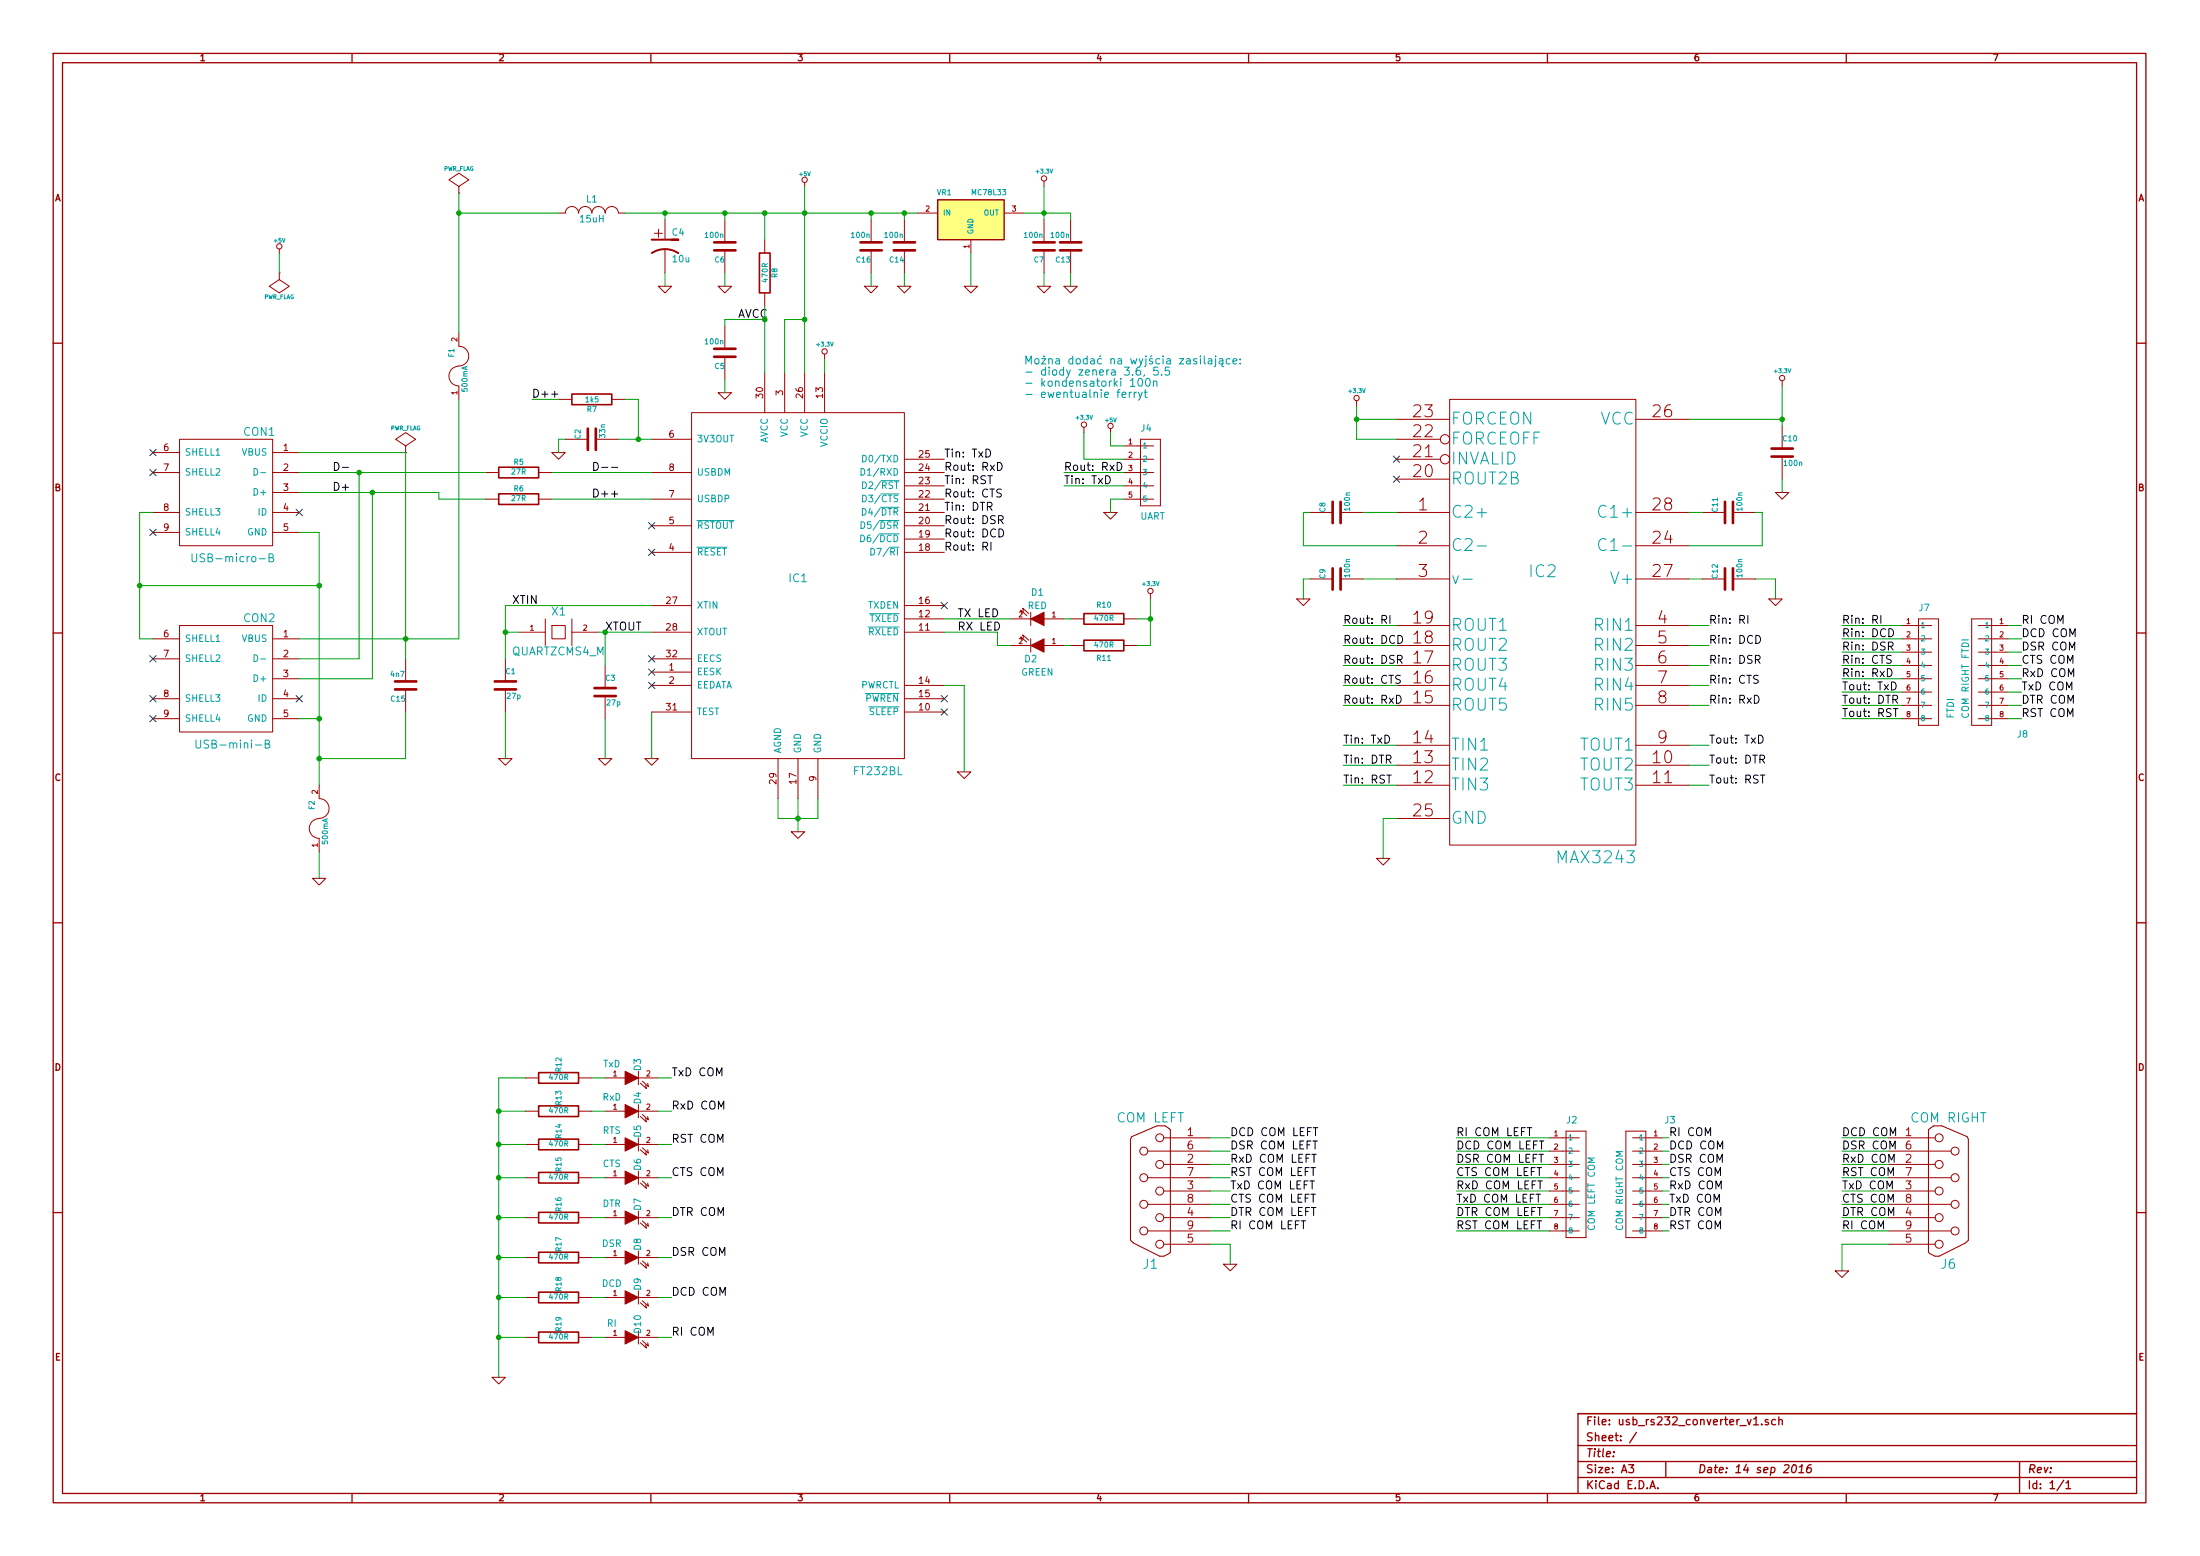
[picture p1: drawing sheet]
EESchema Schematic File Version 2
LIBS:power
LIBS:device
LIBS:transistors
LIBS:conn
LIBS:linear
LIBS:regul
LIBS:74xx
LIBS:cmos4000
LIBS:adc-dac
LIBS:memory
LIBS:xilinx
LIBS:special
LIBS:microcontrollers
LIBS:dsp
LIBS:microchip
LIBS:analog_switches
LIBS:motorola
LIBS:texas
LIBS:intel
LIBS:audio
LIBS:interface
LIBS:digital-audio
LIBS:philips
LIBS:display
LIBS:cypress
LIBS:siliconi
LIBS:opto
LIBS:atmel
LIBS:contrib
LIBS:valves
LIBS:m_edit
LIBS:con-hdrs40
LIBS:con-headers-jp
LIBS:con-usb
LIBS:con-usb-2
LIBS:con-usb-3
LIBS:ftdi
LIBS:ftdi2
LIBS:ftdi3
LIBS:ftdi4
LIBS:ftdichip
LIBS:ftdichip-1
LIBS:ftdichip-2
LIBS:ftdichip-3
LIBS:usb_rs232_converter_v1-cache
EELAYER 27 0
EELAYER END
$Descr A3 16535 11693
encoding utf-8
Sheet 1 1
Title ""
Date "14 sep 2016"
Rev ""
Comp ""
Comment1 ""
Comment2 ""
Comment3 ""
Comment4 ""
$EndDescr
$Comp
L DB9 J6
U 1 1
P 14650 8950
F 0 "J6" H 14650 9500 70  0000 C CNN
F 1 "COM RIGHT" H 14650 8400 70  0000 C CNN
F 2 "" H 14650 8950 60  0000 C CNN
F 3 "" H 14650 8950 60  0000 C CNN
	1    14650 8950
	1    0    0    1   
$EndComp
$Comp
L HDR-1X8-SIP-100 J2
U 1 1
P 11850 8850
F 0 "J2" H 11775 9250 50  0000 L BNN
F 1 "COM LEFT COM" V 12000 8450 50  0000 L BNN
F 2 "con-hdrs40-SIP-100-8V" H 11850 9000 50  0001 C CNN
F 3 "" H 11850 8850 60  0000 C CNN
	1    11850 8850
	1    0    0    -1  
$EndComp
$Comp
L INDUCTOR_SMALL L1
U 1 1
P 4450 1600
F 0 "L1" H 4450 1700 50  0000 C CNN
F 1 "15uH" H 4450 1550 50  0000 C CNN
F 2 "~" H 4450 1600 60  0000 C CNN
F 3 "~" H 4450 1600 60  0000 C CNN
	1    4450 1600
	1    0    0    -1  
$EndComp
$Comp
L LED D2
U 1 1
P 7800 4850
F 0 "D2" H 7850 4950 50  0000 C CNN
F 1 "GREEN" H 7800 5050 50  0000 C CNN
F 2 "~" H 7800 4850 60  0000 C CNN
F 3 "~" H 7800 4850 60  0000 C CNN
	1    7800 4850
	-1   0    0    1   
$EndComp
$Comp
L LED D1
U 1 1
P 7800 4650
F 0 "D1" H 7800 4450 50  0000 C CNN
F 1 "RED" H 7800 4550 50  0000 C CNN
F 2 "~" H 7800 4650 60  0000 C CNN
F 3 "~" H 7800 4650 60  0000 C CNN
	1    7800 4650
	-1   0    0    1   
$EndComp
$Comp
L LED D3
U 1 1
P 4750 8100
F 0 "D3" V 4800 8200 50  0000 C CNN
F 1 "TxD" H 4600 8200 50  0000 C CNN
F 2 "~" H 4750 8100 60  0000 C CNN
F 3 "~" H 4750 8100 60  0000 C CNN
	1    4750 8100
	1    0    0    -1  
$EndComp
$Comp
L C C8
U 1 1
P 10050 3850
F 0 "C8" H 10050 3950 40  0000 L CNN
F 1 "100n" H 10056 3765 40  0000 L CNN
F 2 "~" H 10088 3700 30  0000 C CNN
F 3 "~" H 10050 3850 60  0000 C CNN
	1    10050 3850
	0    -1   -1   0   
$EndComp
$Comp
L C C9
U 1 1
P 10050 4350
F 0 "C9" H 10050 4450 40  0000 L CNN
F 1 "100n" H 10056 4265 40  0000 L CNN
F 2 "~" H 10088 4200 30  0000 C CNN
F 3 "~" H 10050 4350 60  0000 C CNN
	1    10050 4350
	0    -1   -1   0   
$EndComp
$Comp
L C C11
U 1 1
P 13000 3850
F 0 "C11" H 13000 3950 40  0000 L CNN
F 1 "100n" H 13006 3765 40  0000 L CNN
F 2 "~" H 13038 3700 30  0000 C CNN
F 3 "~" H 13000 3850 60  0000 C CNN
	1    13000 3850
	0    -1   -1   0   
$EndComp
$Comp
L C C12
U 1 1
P 13000 4350
F 0 "C12" H 13000 4450 40  0000 L CNN
F 1 "100n" H 13006 4265 40  0000 L CNN
F 2 "~" H 13038 4200 30  0000 C CNN
F 3 "~" H 13000 4350 60  0000 C CNN
	1    13000 4350
	0    -1   -1   0   
$EndComp
$Comp
L C C10
U 1 1
P 13400 3400
F 0 "C10" H 13400 3500 40  0000 L CNN
F 1 "100n" H 13406 3315 40  0000 L CNN
F 2 "~" H 13438 3250 30  0000 C CNN
F 3 "~" H 13400 3400 60  0000 C CNN
	1    13400 3400
	1    0    0    -1  
$EndComp
$Comp
L C C5
U 1 1
P 5450 2650
F 0 "C5" H 5450 2750 40  0000 L CNN
F 1 "100n" H 5456 2565 40  0000 L CNN
F 2 "~" H 5488 2500 30  0000 C CNN
F 3 "~" H 5450 2650 60  0000 C CNN
	1    5450 2650
	-1   0    0    1   
$EndComp
$Comp
L C C2
U 1 1
P 4450 3300
F 0 "C2" H 4450 3400 40  0000 L CNN
F 1 "33n" H 4456 3215 40  0000 L CNN
F 2 "~" H 4488 3150 30  0000 C CNN
F 3 "~" H 4450 3300 60  0000 C CNN
	1    4450 3300
	0    -1   -1   0   
$EndComp
$Comp
L C C6
U 1 1
P 5450 1850
F 0 "C6" H 5450 1950 40  0000 L CNN
F 1 "100n" H 5456 1765 40  0000 L CNN
F 2 "~" H 5488 1700 30  0000 C CNN
F 3 "~" H 5450 1850 60  0000 C CNN
	1    5450 1850
	-1   0    0    1   
$EndComp
$Comp
L R R5
U 1 1
P 3900 3550
F 0 "R5" V 3980 3550 40  0000 C CNN
F 1 "27R" V 3907 3551 40  0000 C CNN
F 2 "~" V 3830 3550 30  0000 C CNN
F 3 "~" H 3900 3550 30  0000 C CNN
	1    3900 3550
	0    -1   -1   0   
$EndComp
$Comp
L R R6
U 1 1
P 3900 3750
F 0 "R6" V 3980 3750 40  0000 C CNN
F 1 "27R" V 3907 3751 40  0000 C CNN
F 2 "~" V 3830 3750 30  0000 C CNN
F 3 "~" H 3900 3750 30  0000 C CNN
	1    3900 3750
	0    -1   -1   0   
$EndComp
$Comp
L R R7
U 1 1
P 4450 3000
F 0 "R7" V 4530 3000 40  0000 C CNN
F 1 "1k5" V 4457 3001 40  0000 C CNN
F 2 "~" V 4380 3000 30  0000 C CNN
F 3 "~" H 4450 3000 30  0000 C CNN
	1    4450 3000
	0    1    1    0   
$EndComp
$Comp
L R R8
U 1 1
P 5750 2050
F 0 "R8" V 5830 2050 40  0000 C CNN
F 1 "470R" V 5757 2051 40  0000 C CNN
F 2 "~" V 5680 2050 30  0000 C CNN
F 3 "~" H 5750 2050 30  0000 C CNN
	1    5750 2050
	1    0    0    -1  
$EndComp
$Comp
L R R10
U 1 1
P 8300 4650
F 0 "R10" V 8200 4650 40  0000 C CNN
F 1 "470R" V 8300 4650 40  0000 C CNN
F 2 "~" V 8230 4650 30  0000 C CNN
F 3 "~" H 8300 4650 30  0000 C CNN
	1    8300 4650
	0    1    1    0   
$EndComp
$Comp
L R R11
U 1 1
P 8300 4850
F 0 "R11" V 8400 4850 40  0000 C CNN
F 1 "470R" V 8300 4850 40  0000 C CNN
F 2 "~" V 8230 4850 30  0000 C CNN
F 3 "~" H 8300 4850 30  0000 C CNN
	1    8300 4850
	0    1    1    0   
$EndComp
$Comp
L GND #PWR01
U 1 1
P 5450 2950
F 0 "#PWR01" H 5450 2950 30  0001 C CNN
F 1 "GND" H 5450 2880 30  0001 C CNN
F 2 "" H 5450 2950 60  0000 C CNN
F 3 "" H 5450 2950 60  0000 C CNN
	1    5450 2950
	1    0    0    -1  
$EndComp
$Comp
L GND #PWR02
U 1 1
P 4200 3400
F 0 "#PWR02" H 4200 3400 30  0001 C CNN
F 1 "GND" H 4200 3330 30  0001 C CNN
F 2 "" H 4200 3400 60  0000 C CNN
F 3 "" H 4200 3400 60  0000 C CNN
	1    4200 3400
	1    0    0    -1  
$EndComp
$Comp
L GND #PWR03
U 1 1
P 2400 6600
F 0 "#PWR03" H 2400 6600 30  0001 C CNN
F 1 "GND" H 2400 6530 30  0001 C CNN
F 2 "" H 2400 6600 60  0000 C CNN
F 3 "" H 2400 6600 60  0000 C CNN
	1    2400 6600
	1    0    0    -1  
$EndComp
$Comp
L GND #PWR04
U 1 1
P 6000 6250
F 0 "#PWR04" H 6000 6250 30  0001 C CNN
F 1 "GND" H 6000 6180 30  0001 C CNN
F 2 "" H 6000 6250 60  0000 C CNN
F 3 "" H 6000 6250 60  0000 C CNN
	1    6000 6250
	1    0    0    -1  
$EndComp
NoConn ~ 2250 3850
NoConn ~ 7100 5250
NoConn ~ 4900 4950
NoConn ~ 4900 5050
NoConn ~ 4900 5150
NoConn ~ 10500 3450
NoConn ~ 10500 3600
$Comp
L GND #PWR05
U 1 1
P 9800 4500
F 0 "#PWR05" H 9800 4500 30  0001 C CNN
F 1 "GND" H 9800 4430 30  0001 C CNN
F 2 "" H 9800 4500 60  0000 C CNN
F 3 "" H 9800 4500 60  0000 C CNN
	1    9800 4500
	1    0    0    -1  
$EndComp
$Comp
L GND #PWR06
U 1 1
P 13400 3700
F 0 "#PWR06" H 13400 3700 30  0001 C CNN
F 1 "GND" H 13400 3630 30  0001 C CNN
F 2 "" H 13400 3700 60  0000 C CNN
F 3 "" H 13400 3700 60  0000 C CNN
	1    13400 3700
	1    0    0    -1  
$EndComp
$Comp
L GND #PWR07
U 1 1
P 10400 6450
F 0 "#PWR07" H 10400 6450 30  0001 C CNN
F 1 "GND" H 10400 6380 30  0001 C CNN
F 2 "" H 10400 6450 60  0000 C CNN
F 3 "" H 10400 6450 60  0000 C CNN
	1    10400 6450
	1    0    0    -1  
$EndComp
NoConn ~ 7100 4550
NoConn ~ 7100 5350
NoConn ~ 1150 3400
NoConn ~ 1150 3550
NoConn ~ 1150 4000
Text Label 7100 3850 0    60   ~ 0
Tin: DTR
Text Label 12850 4700 0    60   ~ 0
Rin: RI
Text Label 12850 5900 0    60   ~ 0
Tout: RST
Text Label 12850 5300 0    60   ~ 0
Rin: RxD
Text Label 7100 4150 0    60   ~ 0
Rout: RI
Text Label 7100 3450 0    60   ~ 0
Tin: TxD
Text Label 7100 3650 0    60   ~ 0
Tin: RST
Text Label 7100 3950 0    60   ~ 0
Rout: DSR
$Comp
L R R12
U 1 1
P 4200 8100
F 0 "R12" H 4100 8100 40  0000 C CNN
F 1 "470R" V 4200 8100 40  0000 C CNN
F 2 "~" V 4130 8100 30  0000 C CNN
F 3 "~" H 4200 8100 30  0000 C CNN
	1    4200 8100
	0    1    1    0   
$EndComp
$Comp
L R R13
U 1 1
P 4200 8350
F 0 "R13" H 4100 8350 40  0000 C CNN
F 1 "470R" V 4200 8350 40  0000 C CNN
F 2 "~" V 4130 8350 30  0000 C CNN
F 3 "~" H 4200 8350 30  0000 C CNN
	1    4200 8350
	0    1    1    0   
$EndComp
$Comp
L R R14
U 1 1
P 4200 8600
F 0 "R14" H 4100 8600 40  0000 C CNN
F 1 "470R" V 4200 8600 40  0000 C CNN
F 2 "~" V 4130 8600 30  0000 C CNN
F 3 "~" H 4200 8600 30  0000 C CNN
	1    4200 8600
	0    1    1    0   
$EndComp
$Comp
L R R15
U 1 1
P 4200 8850
F 0 "R15" H 4100 8850 40  0000 C CNN
F 1 "470R" V 4200 8850 40  0000 C CNN
F 2 "~" V 4130 8850 30  0000 C CNN
F 3 "~" H 4200 8850 30  0000 C CNN
	1    4200 8850
	0    1    1    0   
$EndComp
$Comp
L R R16
U 1 1
P 4200 9150
F 0 "R16" H 4100 9150 40  0000 C CNN
F 1 "470R" V 4200 9150 40  0000 C CNN
F 2 "~" V 4130 9150 30  0000 C CNN
F 3 "~" H 4200 9150 30  0000 C CNN
	1    4200 9150
	0    1    1    0   
$EndComp
$Comp
L R R17
U 1 1
P 4200 9450
F 0 "R17" H 4100 9450 40  0000 C CNN
F 1 "470R" V 4200 9450 40  0000 C CNN
F 2 "~" V 4130 9450 30  0000 C CNN
F 3 "~" H 4200 9450 30  0000 C CNN
	1    4200 9450
	0    1    1    0   
$EndComp
$Comp
L R R18
U 1 1
P 4200 9750
F 0 "R18" H 4100 9750 40  0000 C CNN
F 1 "470R" V 4200 9750 40  0000 C CNN
F 2 "~" V 4130 9750 30  0000 C CNN
F 3 "~" H 4200 9750 30  0000 C CNN
	1    4200 9750
	0    1    1    0   
$EndComp
$Comp
L R R19
U 1 1
P 4200 10050
F 0 "R19" H 4100 10050 40  0000 C CNN
F 1 "470R" V 4200 10050 40  0000 C CNN
F 2 "~" V 4130 10050 30  0000 C CNN
F 3 "~" H 4200 10050 30  0000 C CNN
	1    4200 10050
	0    1    1    0   
$EndComp
$Comp
L GND #PWR08
U 1 1
P 3750 10350
F 0 "#PWR08" H 3750 10350 30  0001 C CNN
F 1 "GND" H 3750 10280 30  0001 C CNN
F 2 "" H 3750 10350 60  0000 C CNN
F 3 "" H 3750 10350 60  0000 C CNN
	1    3750 10350
	1    0    0    -1  
$EndComp
$Comp
L LED D4
U 1 1
P 4750 8350
F 0 "D4" V 4800 8450 50  0000 C CNN
F 1 "RxD" H 4600 8450 50  0000 C CNN
F 2 "~" H 4750 8350 60  0000 C CNN
F 3 "~" H 4750 8350 60  0000 C CNN
	1    4750 8350
	1    0    0    -1  
$EndComp
$Comp
L LED D5
U 1 1
P 4750 8600
F 0 "D5" V 4800 8700 50  0000 C CNN
F 1 "RTS" H 4600 8700 50  0000 C CNN
F 2 "~" H 4750 8600 60  0000 C CNN
F 3 "~" H 4750 8600 60  0000 C CNN
	1    4750 8600
	1    0    0    -1  
$EndComp
$Comp
L LED D6
U 1 1
P 4750 8850
F 0 "D6" V 4800 8950 50  0000 C CNN
F 1 "CTS" H 4600 8950 50  0000 C CNN
F 2 "~" H 4750 8850 60  0000 C CNN
F 3 "~" H 4750 8850 60  0000 C CNN
	1    4750 8850
	1    0    0    -1  
$EndComp
$Comp
L LED D7
U 1 1
P 4750 9150
F 0 "D7" V 4800 9250 50  0000 C CNN
F 1 "DTR" H 4600 9250 50  0000 C CNN
F 2 "~" H 4750 9150 60  0000 C CNN
F 3 "~" H 4750 9150 60  0000 C CNN
	1    4750 9150
	1    0    0    -1  
$EndComp
$Comp
L LED D8
U 1 1
P 4750 9450
F 0 "D8" V 4800 9550 50  0000 C CNN
F 1 "DSR" H 4600 9550 50  0000 C CNN
F 2 "~" H 4750 9450 60  0000 C CNN
F 3 "~" H 4750 9450 60  0000 C CNN
	1    4750 9450
	1    0    0    -1  
$EndComp
$Comp
L LED D9
U 1 1
P 4750 9750
F 0 "D9" V 4800 9850 50  0000 C CNN
F 1 "DCD" H 4600 9850 50  0000 C CNN
F 2 "~" H 4750 9750 60  0000 C CNN
F 3 "~" H 4750 9750 60  0000 C CNN
	1    4750 9750
	1    0    0    -1  
$EndComp
$Comp
L LED D10
U 1 1
P 4750 10050
F 0 "D10" V 4800 10150 50  0000 C CNN
F 1 "RI" H 4600 10150 50  0000 C CNN
F 2 "~" H 4750 10050 60  0000 C CNN
F 3 "~" H 4750 10050 60  0000 C CNN
	1    4750 10050
	1    0    0    -1  
$EndComp
$Comp
L HDR-1X8-SIP-100 J7
U 1 1
P 14500 5000
F 0 "J7" H 14425 5400 50  0000 L BNN
F 1 "FTDI" V 14700 4600 50  0000 L BNN
F 2 "con-hdrs40-SIP-100-8V" H 14500 5150 50  0001 C CNN
F 3 "" H 14500 5000 60  0000 C CNN
	1    14500 5000
	1    0    0    -1  
$EndComp
$Comp
L HDR-1X8-SIP-100 J3
U 1 1
P 12300 8850
F 0 "J3" H 12000 9250 50  0000 L BNN
F 1 "COM RIGHT COM" V 12450 8450 50  0000 L BNN
F 2 "con-hdrs40-SIP-100-8V" H 12300 9000 50  0001 C CNN
F 3 "" H 12300 8850 60  0000 C CNN
	1    12300 8850
	-1   0    0    -1  
$EndComp
$Comp
L HDR-1X8-SIP-100 J8
U 1 1
P 14900 5000
F 0 "J8" H 14550 4450 50  0000 L BNN
F 1 "COM RIGHT FTDI" V 15050 4600 50  0000 L BNN
F 2 "con-hdrs40-SIP-100-8V" H 14900 5150 50  0001 C CNN
F 3 "" H 14900 5000 60  0000 C CNN
	1    14900 5000
	-1   0    0    -1  
$EndComp
Text Label 15200 4700 0    60   ~ 0
RI COM
Text Label 15200 4800 0    60   ~ 0
DCD COM
Text Label 15200 4900 0    60   ~ 0
DSR COM
Text Label 15200 5000 0    60   ~ 0
CTS COM
Text Label 15200 5100 0    60   ~ 0
RxD COM
Text Label 15200 5300 0    60   ~ 0
DTR COM
Text Label 15200 5400 0    60   ~ 0
RST COM
Text Label 15200 5200 0    60   ~ 0
TxD COM
$Comp
L GND #PWR09
U 1 1
P 8350 3850
F 0 "#PWR09" H 8350 3850 30  0001 C CNN
F 1 "GND" H 8350 3780 30  0001 C CNN
F 2 "" H 8350 3850 60  0000 C CNN
F 3 "" H 8350 3850 60  0000 C CNN
	1    8350 3850
	1    0    0    -1  
$EndComp
$Comp
L PWR_FLAG #FLG010
U 1 1
P 2100 2050
F 0 "#FLG010" H 2100 2145 30  0001 C CNN
F 1 "PWR_FLAG" H 2100 2230 30  0000 C CNN
F 2 "" H 2100 2050 60  0000 C CNN
F 3 "" H 2100 2050 60  0000 C CNN
	1    2100 2050
	-1   0    0    1   
$EndComp
$Comp
L DB9 J1
U 1 1
P 8650 8950
F 0 "J1" H 8650 9500 70  0000 C CNN
F 1 "COM LEFT" H 8650 8400 70  0000 C CNN
F 2 "" H 8650 8950 60  0000 C CNN
F 3 "" H 8650 8950 60  0000 C CNN
	1    8650 8950
	-1   0    0    1   
$EndComp
Text Label 2500 3550 0    60   ~ 0
D-
Text Label 2500 3700 0    60   ~ 0
D+
Text Label 4450 3550 0    60   ~ 0
D--
Text Label 4450 3750 0    60   ~ 0
D++
Text Label 12850 4850 0    60   ~ 0
Rin: DCD
Text Label 12850 5750 0    60   ~ 0
Tout: DTR
Text Label 7100 4050 0    60   ~ 0
Rout: DCD
Text Label 7100 3750 0    60   ~ 0
Rout: CTS
Text Label 12850 5000 0    60   ~ 0
Rin: DSR
Text Label 12850 5600 0    60   ~ 0
Tout: TxD
Text Label 7100 3550 0    60   ~ 0
Rout: RxD
Text Label 12850 5150 0    60   ~ 0
Rin: CTS
$Comp
L GND #PWR011
U 1 1
P 5450 2150
F 0 "#PWR011" H 5450 2150 30  0001 C CNN
F 1 "GND" H 5450 2080 30  0001 C CNN
F 2 "" H 5450 2150 60  0000 C CNN
F 3 "" H 5450 2150 60  0000 C CNN
	1    5450 2150
	1    0    0    -1  
$EndComp
Text Label 7200 4650 0    60   ~ 0
TX LED
Text Label 7200 4750 0    60   ~ 0
RX LED
$Comp
L MAX3243 IC2
U 1 1
P 11600 4750
F 0 "IC2" H 11600 5200 90  0000 C CNN
F 1 "MAX3243" H 12000 3050 90  0000 C CNN
F 2 "~" H 11600 4750 60  0000 C CNN
F 3 "~" H 11600 4750 60  0000 C CNN
	1    11600 4750
	1    0    0    -1  
$EndComp
Text Label 13850 9250 0    60   ~ 0
RI COM
Text Label 13850 8550 0    60   ~ 0
DCD COM
Text Label 13850 8650 0    60   ~ 0
DSR COM
Text Label 13850 8750 0    60   ~ 0
RxD COM
Text Label 13850 9150 0    60   ~ 0
DTR COM
Text Label 13850 8850 0    60   ~ 0
RST COM
Text Label 13850 8950 0    60   ~ 0
TxD COM
$Comp
L USB-MINI-B CON1
U 1 1
P 1700 3700
F 0 "CON1" H 1450 4150 60  0000 C CNN
F 1 "USB-micro-B" H 1650 3200 60  0000 C CNN
F 2 "" H 1700 3700 60  0000 C CNN
F 3 "" H 1700 3700 60  0000 C CNN
	1    1700 3700
	-1   0    0    -1  
$EndComp
Text Label 10100 5750 0    60   ~ 0
Tin: DTR
Text Label 10100 4700 0    60   ~ 0
Rout: RI
Text Label 10100 5900 0    60   ~ 0
Tin: RST
Text Label 10100 5000 0    60   ~ 0
Rout: DSR
Text Label 10100 4850 0    60   ~ 0
Rout: DCD
Text Label 10100 5150 0    60   ~ 0
Rout: CTS
Text Label 10100 5300 0    60   ~ 0
Rout: RxD
Text Label 13850 9050 0    60   ~ 0
CTS COM
Text Label 13850 4700 0    60   ~ 0
Rin: RI
Text Label 13850 5400 0    60   ~ 0
Tout: RST
Text Label 13850 5100 0    60   ~ 0
Rin: RxD
Text Label 13850 4800 0    60   ~ 0
Rin: DCD
Text Label 13850 5300 0    60   ~ 0
Tout: DTR
Text Label 13850 4900 0    60   ~ 0
Rin: DSR
Text Label 13850 5200 0    60   ~ 0
Tout: TxD
Text Label 13850 5000 0    60   ~ 0
Rin: CTS
$Comp
L GND #PWR012
U 1 1
P 13850 9550
F 0 "#PWR012" H 13850 9550 30  0001 C CNN
F 1 "GND" H 13850 9480 30  0001 C CNN
F 2 "" H 13850 9550 60  0000 C CNN
F 3 "" H 13850 9550 60  0000 C CNN
	1    13850 9550
	1    0    0    -1  
$EndComp
Text Label 5050 10050 0    60   ~ 0
RI COM
Text Label 5050 9750 0    60   ~ 0
DCD COM
Text Label 5050 9450 0    60   ~ 0
DSR COM
Text Label 5050 8850 0    60   ~ 0
CTS COM
Text Label 5050 8350 0    60   ~ 0
RxD COM
Text Label 5050 9150 0    60   ~ 0
DTR COM
Text Label 5050 8600 0    60   ~ 0
RST COM
Text Label 5050 8100 0    60   ~ 0
TxD COM
Text Label 12550 8550 0    60   ~ 0
RI COM
Text Label 12550 8650 0    60   ~ 0
DCD COM
Text Label 12550 8750 0    60   ~ 0
DSR COM
Text Label 12550 8850 0    60   ~ 0
CTS COM
Text Label 12550 8950 0    60   ~ 0
RxD COM
Text Label 12550 9150 0    60   ~ 0
DTR COM
Text Label 12550 9250 0    60   ~ 0
RST COM
Text Label 12550 9050 0    60   ~ 0
TxD COM
Text Label 10100 5600 0    60   ~ 0
Tin: TxD
Text Label 10950 8550 0    60   ~ 0
RI COM LEFT
Text Label 10950 8650 0    60   ~ 0
DCD COM LEFT
Text Label 10950 8750 0    60   ~ 0
DSR COM LEFT
Text Label 10950 8850 0    60   ~ 0
CTS COM LEFT
Text Label 10950 8950 0    60   ~ 0
RxD COM LEFT
Text Label 10950 9150 0    60   ~ 0
DTR COM LEFT
Text Label 10950 9250 0    60   ~ 0
RST COM LEFT
Text Label 10950 9050 0    60   ~ 0
TxD COM LEFT
Text Label 9250 8550 0    60   ~ 0
DCD COM LEFT
Text Label 9250 8650 0    60   ~ 0
DSR COM LEFT
Text Label 9250 8750 0    60   ~ 0
RxD COM LEFT
Text Label 9250 8850 0    60   ~ 0
RST COM LEFT
Text Label 9250 8950 0    60   ~ 0
TxD COM LEFT
Text Label 9250 9050 0    60   ~ 0
CTS COM LEFT
Text Label 9250 9150 0    60   ~ 0
DTR COM LEFT
Text Label 9250 9250 0    60   ~ 0
RI COM LEFT
$Comp
L GND #PWR013
U 1 1
P 9250 9500
F 0 "#PWR013" H 9250 9500 30  0001 C CNN
F 1 "GND" H 9250 9430 30  0001 C CNN
F 2 "" H 9250 9500 60  0000 C CNN
F 3 "" H 9250 9500 60  0000 C CNN
	1    9250 9500
	1    0    0    -1  
$EndComp
$Comp
L USB-MINI-B CON2
U 1 1
P 1700 5100
F 0 "CON2" H 1450 5550 60  0000 C CNN
F 1 "USB-mini-B" H 1650 4600 60  0000 C CNN
F 2 "" H 1700 5100 60  0000 C CNN
F 3 "" H 1700 5100 60  0000 C CNN
	1    1700 5100
	-1   0    0    -1  
$EndComp
NoConn ~ 1150 4950
NoConn ~ 1150 5250
NoConn ~ 2250 5250
$Comp
L FUSE F1
U 1 1
P 3450 2750
F 0 "F1" H 3550 2800 40  0000 C CNN
F 1 "500mA" H 3350 2700 40  0000 C CNN
F 2 "~" H 3450 2750 60  0000 C CNN
F 3 "~" H 3450 2750 60  0000 C CNN
	1    3450 2750
	0    -1   -1   0   
$EndComp
$Comp
L GND #PWR014
U 1 1
P 7250 5800
F 0 "#PWR014" H 7250 5800 30  0001 C CNN
F 1 "GND" H 7250 5730 30  0001 C CNN
F 2 "" H 7250 5800 60  0000 C CNN
F 3 "" H 7250 5800 60  0000 C CNN
	1    7250 5800
	1    0    0    -1  
$EndComp
$Comp
L FT232BL IC1
U 1 1
P 6050 4450
F 0 "IC1" H 6000 4550 60  0000 C CNN
F 1 "FT232BL" H 6600 3100 60  0000 C CNN
F 2 "~" H 6000 4500 60  0000 C CNN
F 3 "~" H 6000 4500 60  0000 C CNN
	1    6050 4450
	1    0    0    -1  
$EndComp
$Comp
L GND #PWR015
U 1 1
P 4900 5700
F 0 "#PWR015" H 4900 5700 30  0001 C CNN
F 1 "GND" H 4900 5630 30  0001 C CNN
F 2 "" H 4900 5700 60  0000 C CNN
F 3 "" H 4900 5700 60  0000 C CNN
	1    4900 5700
	1    0    0    -1  
$EndComp
$Comp
L C C1
U 1 1
P 3800 5150
F 0 "C1" H 3800 5250 40  0000 L CNN
F 1 "27p" H 3806 5065 40  0000 L CNN
F 2 "~" H 3838 5000 30  0000 C CNN
F 3 "~" H 3800 5150 60  0000 C CNN
	1    3800 5150
	1    0    0    -1  
$EndComp
$Comp
L C C3
U 1 1
P 4550 5200
F 0 "C3" H 4550 5300 40  0000 L CNN
F 1 "27p" H 4556 5115 40  0000 L CNN
F 2 "~" H 4588 5050 30  0000 C CNN
F 3 "~" H 4550 5200 60  0000 C CNN
	1    4550 5200
	1    0    0    -1  
$EndComp
$Comp
L GND #PWR016
U 1 1
P 4550 5700
F 0 "#PWR016" H 4550 5700 30  0001 C CNN
F 1 "GND" H 4550 5630 30  0001 C CNN
F 2 "" H 4550 5700 60  0000 C CNN
F 3 "" H 4550 5700 60  0000 C CNN
	1    4550 5700
	1    0    0    -1  
$EndComp
$Comp
L GND #PWR017
U 1 1
P 3800 5700
F 0 "#PWR017" H 3800 5700 30  0001 C CNN
F 1 "GND" H 3800 5630 30  0001 C CNN
F 2 "" H 3800 5700 60  0000 C CNN
F 3 "" H 3800 5700 60  0000 C CNN
	1    3800 5700
	1    0    0    -1  
$EndComp
$Comp
L C C7
U 1 1
P 7850 1850
F 0 "C7" H 7850 1950 40  0000 L CNN
F 1 "100n" H 7856 1765 40  0000 L CNN
F 2 "~" H 7888 1700 30  0000 C CNN
F 3 "~" H 7850 1850 60  0000 C CNN
	1    7850 1850
	-1   0    0    1   
$EndComp
$Comp
L GND #PWR018
U 1 1
P 7300 2150
F 0 "#PWR018" H 7300 2150 30  0001 C CNN
F 1 "GND" H 7300 2080 30  0001 C CNN
F 2 "" H 7300 2150 60  0000 C CNN
F 3 "" H 7300 2150 60  0000 C CNN
	1    7300 2150
	1    0    0    -1  
$EndComp
$Comp
L GND #PWR019
U 1 1
P 7850 2150
F 0 "#PWR019" H 7850 2150 30  0001 C CNN
F 1 "GND" H 7850 2080 30  0001 C CNN
F 2 "" H 7850 2150 60  0000 C CNN
F 3 "" H 7850 2150 60  0000 C CNN
	1    7850 2150
	1    0    0    -1  
$EndComp
$Comp
L +3,3V #PWR020
U 1 1
P 7850 1400
F 0 "#PWR020" H 7850 1360 30  0001 C CNN
F 1 "+3,3V" H 7850 1510 30  0000 C CNN
F 2 "" H 7850 1400 60  0000 C CNN
F 3 "" H 7850 1400 60  0000 C CNN
	1    7850 1400
	1    0    0    -1  
$EndComp
$Comp
L +3,3V #PWR021
U 1 1
P 10200 3050
F 0 "#PWR021" H 10200 3010 30  0001 C CNN
F 1 "+3,3V" H 10200 3160 30  0000 C CNN
F 2 "" H 10200 3050 60  0000 C CNN
F 3 "" H 10200 3050 60  0000 C CNN
	1    10200 3050
	1    0    0    -1  
$EndComp
$Comp
L +3,3V #PWR022
U 1 1
P 13400 2900
F 0 "#PWR022" H 13400 2860 30  0001 C CNN
F 1 "+3,3V" H 13400 3010 30  0000 C CNN
F 2 "" H 13400 2900 60  0000 C CNN
F 3 "" H 13400 2900 60  0000 C CNN
	1    13400 2900
	1    0    0    -1  
$EndComp
$Comp
L +3,3V #PWR023
U 1 1
P 6200 2700
F 0 "#PWR023" H 6200 2660 30  0001 C CNN
F 1 "+3,3V" H 6200 2810 30  0000 C CNN
F 2 "" H 6200 2700 60  0000 C CNN
F 3 "" H 6200 2700 60  0000 C CNN
	1    6200 2700
	1    0    0    -1  
$EndComp
$Comp
L C C14
U 1 1
P 6800 1850
F 0 "C14" H 6800 1950 40  0000 L CNN
F 1 "100n" H 6806 1765 40  0000 L CNN
F 2 "~" H 6838 1700 30  0000 C CNN
F 3 "~" H 6800 1850 60  0000 C CNN
	1    6800 1850
	-1   0    0    1   
$EndComp
$Comp
L GND #PWR024
U 1 1
P 6800 2150
F 0 "#PWR024" H 6800 2150 30  0001 C CNN
F 1 "GND" H 6800 2080 30  0001 C CNN
F 2 "" H 6800 2150 60  0000 C CNN
F 3 "" H 6800 2150 60  0000 C CNN
	1    6800 2150
	1    0    0    -1  
$EndComp
$Comp
L +5V #PWR025
U 1 1
P 6050 1400
F 0 "#PWR025" H 6050 1490 20  0001 C CNN
F 1 "+5V" H 6050 1490 30  0000 C CNN
F 2 "" H 6050 1400 60  0000 C CNN
F 3 "" H 6050 1400 60  0000 C CNN
	1    6050 1400
	1    0    0    -1  
$EndComp
$Comp
L +5V #PWR026
U 1 1
P 2100 1900
F 0 "#PWR026" H 2100 1990 20  0001 C CNN
F 1 "+5V" H 2100 1990 30  0000 C CNN
F 2 "" H 2100 1900 60  0000 C CNN
F 3 "" H 2100 1900 60  0000 C CNN
	1    2100 1900
	1    0    0    -1  
$EndComp
$Comp
L +3,3V #PWR027
U 1 1
P 8650 4500
F 0 "#PWR027" H 8650 4460 30  0001 C CNN
F 1 "+3,3V" H 8650 4610 30  0000 C CNN
F 2 "" H 8650 4500 60  0000 C CNN
F 3 "" H 8650 4500 60  0000 C CNN
	1    8650 4500
	1    0    0    -1  
$EndComp
$Comp
L QUARTZCMS4_M X1
U 1 1
P 4200 4750
F 0 "X1" H 4200 4900 60  0000 C CNN
F 1 "QUARTZCMS4_M" H 4200 4600 60  0000 C CNN
F 2 "~" H 4200 4750 60  0000 C CNN
F 3 "~" H 4200 4750 60  0000 C CNN
	1    4200 4750
	1    0    0    -1  
$EndComp
$Comp
L HDR-1X5-SIP-100 J4
U 1 1
P 8650 3550
F 0 "J4" H 8575 3850 50  0000 L BNN
F 1 "UART" H 8575 3188 50  0000 L BNN
F 2 "con-hdrs40-SIP-100-5V" H 8650 3700 50  0001 C CNN
F 3 "" H 8650 3550 60  0000 C CNN
	1    8650 3550
	1    0    0    -1  
$EndComp
$Comp
L +3,3V #PWR028
U 1 1
P 8150 3250
F 0 "#PWR028" H 8150 3210 30  0001 C CNN
F 1 "+3,3V" H 8150 3360 30  0000 C CNN
F 2 "" H 8150 3250 60  0000 C CNN
F 3 "" H 8150 3250 60  0000 C CNN
	1    8150 3250
	1    0    0    -1  
$EndComp
$Comp
L +5V #PWR029
U 1 1
P 8350 3250
F 0 "#PWR029" H 8350 3340 20  0001 C CNN
F 1 "+5V" H 8350 3340 30  0000 C CNN
F 2 "" H 8350 3250 60  0000 C CNN
F 3 "" H 8350 3250 60  0000 C CNN
	1    8350 3250
	1    0    0    -1  
$EndComp
Text Label 3850 4550 0    60   ~ 0
XTIN
Text Label 4550 4750 0    60   ~ 0
XTOUT
$Comp
L PWR_FLAG #FLG030
U 1 1
P 3050 3400
F 0 "#FLG030" H 3050 3495 30  0001 C CNN
F 1 "PWR_FLAG" H 3050 3580 30  0000 C CNN
F 2 "" H 3050 3400 60  0000 C CNN
F 3 "" H 3050 3400 60  0000 C CNN
	1    3050 3400
	1    0    0    -1  
$EndComp
$Comp
L PWR_FLAG #FLG031
U 1 1
P 3450 1450
F 0 "#FLG031" H 3450 1545 30  0001 C CNN
F 1 "PWR_FLAG" H 3450 1630 30  0000 C CNN
F 2 "" H 3450 1450 60  0000 C CNN
F 3 "" H 3450 1450 60  0000 C CNN
	1    3450 1450
	1    0    0    -1  
$EndComp
Text Label 4000 3000 0    60   ~ 0
D++
$Comp
L GND #PWR032
U 1 1
P 5000 2150
F 0 "#PWR032" H 5000 2150 30  0001 C CNN
F 1 "GND" H 5000 2080 30  0001 C CNN
F 2 "" H 5000 2150 60  0000 C CNN
F 3 "" H 5000 2150 60  0000 C CNN
	1    5000 2150
	1    0    0    -1  
$EndComp
$Comp
L CP1 C4
U 1 1
P 5000 1850
F 0 "C4" H 5050 1950 50  0000 L CNN
F 1 "10u" H 5050 1750 50  0000 L CNN
F 2 "~" H 5000 1850 60  0000 C CNN
F 3 "~" H 5000 1850 60  0000 C CNN
	1    5000 1850
	1    0    0    -1  
$EndComp
$Comp
L C C15
U 1 1
P 3050 5150
F 0 "C15" H 3050 5250 40  0000 L CNN
F 1 "4n7" H 3056 5065 40  0000 L CNN
F 2 "~" H 3088 5000 30  0000 C CNN
F 3 "~" H 3050 5150 60  0000 C CNN
	1    3050 5150
	-1   0    0    1   
$EndComp
NoConn ~ 4900 4150
NoConn ~ 4900 3950
$Comp
L GND #PWR033
U 1 1
P 13350 4500
F 0 "#PWR033" H 13350 4500 30  0001 C CNN
F 1 "GND" H 13350 4430 30  0001 C CNN
F 2 "" H 13350 4500 60  0000 C CNN
F 3 "" H 13350 4500 60  0000 C CNN
	1    13350 4500
	1    0    0    -1  
$EndComp
NoConn ~ 1150 5400
Text Label 5550 2400 0    60   ~ 0
AVCC
$Comp
L FUSE F2
U 1 1
P 2400 6150
F 0 "F2" H 2500 6200 40  0000 C CNN
F 1 "500mA" H 2300 6100 40  0000 C CNN
F 2 "~" H 2400 6150 60  0000 C CNN
F 3 "~" H 2400 6150 60  0000 C CNN
	1    2400 6150
	0    -1   -1   0   
$EndComp
Wire Wire Line
	12700 4700 12850 4700
Wire Wire Line
	10100 5900 10500 5900
Wire Wire Line
	10100 5750 10500 5750
Wire Wire Line
	10100 5600 10500 5600
Wire Wire Line
	10100 5300 10500 5300
Wire Wire Line
	10100 5150 10500 5150
Wire Wire Line
	10100 5000 10500 5000
Wire Wire Line
	10100 4850 10500 4850
Wire Wire Line
	10100 4700 10500 4700
Wire Wire Line
	3300 3750 3650 3750
Wire Wire Line
	3300 3700 3300 3750
Wire Wire Line
	8050 4850 8000 4850
Wire Wire Line
	8050 4650 8000 4650
Wire Wire Line
	6150 6150 6150 6000
Connection ~ 6000 6150
Wire Wire Line
	6000 6000 6000 6250
Wire Wire Line
	5850 6150 6150 6150
Wire Wire Line
	5850 6000 5850 6150
Wire Wire Line
	2100 1900 2100 2050
Wire Wire Line
	8350 3750 8350 3850
Wire Wire Line
	8450 3750 8350 3750
Wire Wire Line
	4550 10050 4450 10050
Wire Wire Line
	4550 9750 4450 9750
Wire Wire Line
	4550 9450 4450 9450
Wire Wire Line
	4550 9150 4450 9150
Wire Wire Line
	4550 8850 4450 8850
Wire Wire Line
	4450 8600 4550 8600
Wire Wire Line
	4550 8350 4450 8350
Wire Wire Line
	4550 8100 4450 8100
Wire Wire Line
	10400 6150 10500 6150
Wire Wire Line
	10400 6150 10400 6450
Wire Wire Line
	13400 3600 13400 3700
Wire Wire Line
	13250 4100 12700 4100
Wire Wire Line
	13250 3850 13250 4100
Wire Wire Line
	13200 3850 13250 3850
Wire Wire Line
	12700 3850 12800 3850
Wire Wire Line
	9800 4350 9800 4500
Wire Wire Line
	9850 4350 9800 4350
Wire Wire Line
	10500 4350 10250 4350
Wire Wire Line
	9800 4100 10500 4100
Wire Wire Line
	9800 3850 9800 4100
Wire Wire Line
	9850 3850 9800 3850
Wire Wire Line
	10250 3850 10500 3850
Wire Wire Line
	13200 4350 13350 4350
Wire Wire Line
	12700 4350 12800 4350
Connection ~ 10200 3150
Wire Wire Line
	10200 3300 10500 3300
Wire Wire Line
	10200 3150 10500 3150
Wire Wire Line
	10200 3050 10200 3300
Wire Wire Line
	2250 4000 2400 4000
Wire Wire Line
	4200 3300 4200 3400
Wire Wire Line
	4250 3300 4200 3300
Wire Wire Line
	2250 3400 3050 3400
Connection ~ 5750 1600
Wire Wire Line
	5750 1600 5750 1800
Wire Wire Line
	5750 2300 5750 2800
Wire Wire Line
	4650 3300 4900 3300
Wire Wire Line
	4150 3750 4900 3750
Wire Wire Line
	2250 3700 3300 3700
Wire Wire Line
	4150 3550 4900 3550
Wire Wire Line
	2250 3550 3650 3550
Wire Wire Line
	13850 9250 14200 9250
Wire Wire Line
	13850 9150 14200 9150
Wire Wire Line
	13850 9050 14200 9050
Wire Wire Line
	13850 8950 14200 8950
Wire Wire Line
	13850 8850 14200 8850
Wire Wire Line
	13850 8750 14200 8750
Wire Wire Line
	13850 8650 14200 8650
Wire Wire Line
	13850 8550 14200 8550
Wire Wire Line
	12700 4850 12850 4850
Wire Wire Line
	12700 5000 12850 5000
Wire Wire Line
	12700 5300 12850 5300
Wire Wire Line
	12700 5150 12850 5150
Wire Wire Line
	12700 5600 12850 5600
Wire Wire Line
	12700 5750 12850 5750
Wire Wire Line
	12850 5900 12700 5900
Wire Wire Line
	13850 4700 14300 4700
Wire Wire Line
	13850 4800 14300 4800
Wire Wire Line
	13850 4900 14300 4900
Wire Wire Line
	13850 5000 14300 5000
Wire Wire Line
	13850 5100 14300 5100
Wire Wire Line
	13850 5200 14300 5200
Wire Wire Line
	13850 5300 14300 5300
Wire Wire Line
	13850 5400 14300 5400
Wire Wire Line
	14200 9350 13850 9350
Wire Wire Line
	13850 9350 13850 9550
Wire Wire Line
	3750 8100 3750 10350
Wire Wire Line
	3750 8100 3950 8100
Wire Wire Line
	3950 8350 3750 8350
Connection ~ 3750 8350
Wire Wire Line
	3950 8600 3750 8600
Connection ~ 3750 8600
Wire Wire Line
	3950 8850 3750 8850
Connection ~ 3750 8850
Wire Wire Line
	3950 9150 3750 9150
Connection ~ 3750 9150
Wire Wire Line
	3950 9450 3750 9450
Connection ~ 3750 9450
Wire Wire Line
	3950 9750 3750 9750
Connection ~ 3750 9750
Wire Wire Line
	3950 10050 3750 10050
Connection ~ 3750 10050
Wire Wire Line
	4950 8100 5050 8100
Wire Wire Line
	4950 8350 5050 8350
Wire Wire Line
	4950 8600 5050 8600
Wire Wire Line
	4950 8850 5050 8850
Wire Wire Line
	4950 9150 5050 9150
Wire Wire Line
	4950 9450 5050 9450
Wire Wire Line
	4950 9750 5050 9750
Wire Wire Line
	4950 10050 5050 10050
Wire Wire Line
	15100 4700 15200 4700
Wire Wire Line
	15100 4800 15200 4800
Wire Wire Line
	15100 4900 15200 4900
Wire Wire Line
	15100 5000 15200 5000
Wire Wire Line
	15100 5100 15200 5100
Wire Wire Line
	15100 5200 15200 5200
Wire Wire Line
	15100 5300 15200 5300
Wire Wire Line
	15100 5400 15200 5400
Wire Wire Line
	10950 8550 11650 8550
Wire Wire Line
	10950 8650 11650 8650
Wire Wire Line
	10950 8750 11650 8750
Wire Wire Line
	10950 8850 11650 8850
Wire Wire Line
	10950 8950 11650 8950
Wire Wire Line
	10950 9050 11650 9050
Wire Wire Line
	10950 9150 11650 9150
Wire Wire Line
	10950 9250 11650 9250
Wire Wire Line
	9100 8550 9250 8550
Wire Wire Line
	9100 8650 9250 8650
Wire Wire Line
	9100 8750 9250 8750
Wire Wire Line
	9100 8850 9250 8850
Wire Wire Line
	9100 8950 9250 8950
Wire Wire Line
	9100 9050 9250 9050
Wire Wire Line
	9100 9150 9250 9150
Wire Wire Line
	9100 9250 9250 9250
Wire Wire Line
	9100 9350 9250 9350
Wire Wire Line
	9250 9350 9250 9500
Wire Wire Line
	12500 8550 12550 8550
Wire Wire Line
	12500 8650 12550 8650
Wire Wire Line
	12550 8750 12500 8750
Wire Wire Line
	12500 8850 12550 8850
Wire Wire Line
	12500 8950 12550 8950
Wire Wire Line
	12500 9050 12550 9050
Wire Wire Line
	12500 9150 12550 9150
Wire Wire Line
	12550 9250 12500 9250
Wire Wire Line
	2400 5400 2250 5400
Wire Wire Line
	2400 4000 2400 5900
Wire Wire Line
	2250 4950 2700 4950
Wire Wire Line
	2700 4950 2700 3550
Connection ~ 2700 3550
Wire Wire Line
	2250 5100 2800 5100
Wire Wire Line
	2800 5100 2800 3700
Connection ~ 2800 3700
Wire Wire Line
	2250 4800 3450 4800
Wire Wire Line
	5450 2850 5450 2950
Wire Wire Line
	5450 2450 5450 2400
Wire Wire Line
	5450 2400 5750 2400
Connection ~ 5750 2400
Connection ~ 5000 1600
Wire Wire Line
	4700 1600 6900 1600
Wire Wire Line
	5450 1650 5450 1600
Connection ~ 5450 1600
Wire Wire Line
	3050 3400 3050 4950
Wire Wire Line
	3450 4800 3450 3000
Connection ~ 3050 4800
Wire Wire Line
	5450 2050 5450 2150
Wire Wire Line
	7250 5150 7250 5800
Wire Wire Line
	7100 5150 7250 5150
Wire Wire Line
	4900 5350 4900 5700
Wire Wire Line
	4500 4750 4900 4750
Wire Wire Line
	4550 5000 4550 4750
Connection ~ 4550 4750
Wire Wire Line
	4900 4550 3800 4550
Wire Wire Line
	3800 4550 3800 4950
Wire Wire Line
	3900 4750 3800 4750
Connection ~ 3800 4750
Wire Wire Line
	3800 5350 3800 5700
Wire Wire Line
	4550 5400 4550 5700
Wire Wire Line
	7100 4650 7600 4650
Wire Wire Line
	7100 4750 7500 4750
Wire Wire Line
	7500 4750 7500 4850
Wire Wire Line
	7500 4850 7600 4850
Wire Wire Line
	8650 4850 8550 4850
Wire Wire Line
	8650 4500 8650 4850
Wire Wire Line
	8550 4650 8650 4650
Connection ~ 8650 4650
Wire Wire Line
	7700 1600 8050 1600
Wire Wire Line
	7850 1400 7850 1650
Wire Wire Line
	7850 2050 7850 2150
Wire Wire Line
	7300 1900 7300 2150
Wire Wire Line
	6050 1400 6050 2800
Connection ~ 6050 1600
Wire Wire Line
	5900 2800 5900 2400
Wire Wire Line
	5900 2400 6050 2400
Connection ~ 6050 2400
Wire Wire Line
	6200 2800 6200 2700
Connection ~ 7850 1600
Wire Wire Line
	6800 1650 6800 1600
Connection ~ 6800 1600
Wire Wire Line
	6800 2050 6800 2150
Wire Wire Line
	8350 3250 8350 3350
Wire Wire Line
	8350 3350 8450 3350
Wire Wire Line
	8450 3450 8150 3450
Wire Wire Line
	8150 3450 8150 3250
Wire Wire Line
	1050 3850 1150 3850
Wire Wire Line
	4700 3000 4800 3000
Wire Wire Line
	4800 3000 4800 3300
Connection ~ 4800 3300
Wire Wire Line
	4000 3000 4200 3000
Wire Wire Line
	5000 1600 5000 1650
Wire Wire Line
	5000 2050 5000 2150
Wire Wire Line
	3050 5350 3050 5700
Wire Wire Line
	13400 2900 13400 3200
Connection ~ 13400 3150
Wire Wire Line
	13350 4350 13350 4500
Wire Wire Line
	13400 3150 12700 3150
Wire Wire Line
	1050 4800 1150 4800
Wire Wire Line
	3450 1450 3450 2500
Wire Wire Line
	3450 1600 4200 1600
Connection ~ 3450 1600
Connection ~ 2400 5400
Wire Wire Line
	2400 6400 2400 6600
Wire Wire Line
	1050 4400 2400 4400
Connection ~ 2400 4400
Connection ~ 1050 4400
Wire Wire Line
	1050 3850 1050 4800
Wire Wire Line
	3050 5700 2400 5700
Connection ~ 2400 5700
Text Label 8000 3650 0    60   ~ 0
Tin: TxD
Text Label 8000 3550 0    60   ~ 0
Rout: RxD
Wire Wire Line
	8450 3650 8000 3650
Wire Wire Line
	8000 3550 8450 3550
$Comp
L C C13
U 1 1
P 8050 1850
F 0 "C13" H 8050 1950 40  0000 L CNN
F 1 "100n" H 8056 1765 40  0000 L CNN
F 2 "~" H 8088 1700 30  0000 C CNN
F 3 "~" H 8050 1850 60  0000 C CNN
	1    8050 1850
	-1   0    0    1   
$EndComp
Wire Wire Line
	8050 1600 8050 1650
$Comp
L GND #PWR034
U 1 1
P 8050 2150
F 0 "#PWR034" H 8050 2150 30  0001 C CNN
F 1 "GND" H 8050 2080 30  0001 C CNN
F 2 "" H 8050 2150 60  0000 C CNN
F 3 "" H 8050 2150 60  0000 C CNN
	1    8050 2150
	1    0    0    -1  
$EndComp
Wire Wire Line
	8050 2050 8050 2150
$Comp
L C C16
U 1 1
P 6550 1850
F 0 "C16" H 6550 1950 40  0000 L CNN
F 1 "100n" H 6556 1765 40  0000 L CNN
F 2 "~" H 6588 1700 30  0000 C CNN
F 3 "~" H 6550 1850 60  0000 C CNN
	1    6550 1850
	-1   0    0    1   
$EndComp
$Comp
L GND #PWR035
U 1 1
P 6550 2150
F 0 "#PWR035" H 6550 2150 30  0001 C CNN
F 1 "GND" H 6550 2080 30  0001 C CNN
F 2 "" H 6550 2150 60  0000 C CNN
F 3 "" H 6550 2150 60  0000 C CNN
	1    6550 2150
	1    0    0    -1  
$EndComp
Wire Wire Line
	6550 1650 6550 1600
Connection ~ 6550 1600
Wire Wire Line
	6550 2050 6550 2150
$Comp
L MC78L33 VR1
U 1 1
P 7300 1650
F 0 "VR1" H 7100 1850 40  0000 C CNN
F 1 "MC78L33" H 7300 1850 40  0000 L CNN
F 2 "" H 7600 1300 30  0000 C CIN
F 3 "" H 7300 1650 60  0000 C CNN
	1    7300 1650
	1    0    0    -1  
$EndComp
Text Notes 7700 2750 0    60   ~ 0
Można dodać na wyjścia zasilające:\n- diody zenera 3.6, 5.5\n- kondensatorki 100n\n- ewentualnie ferryt
$EndSCHEMATC
